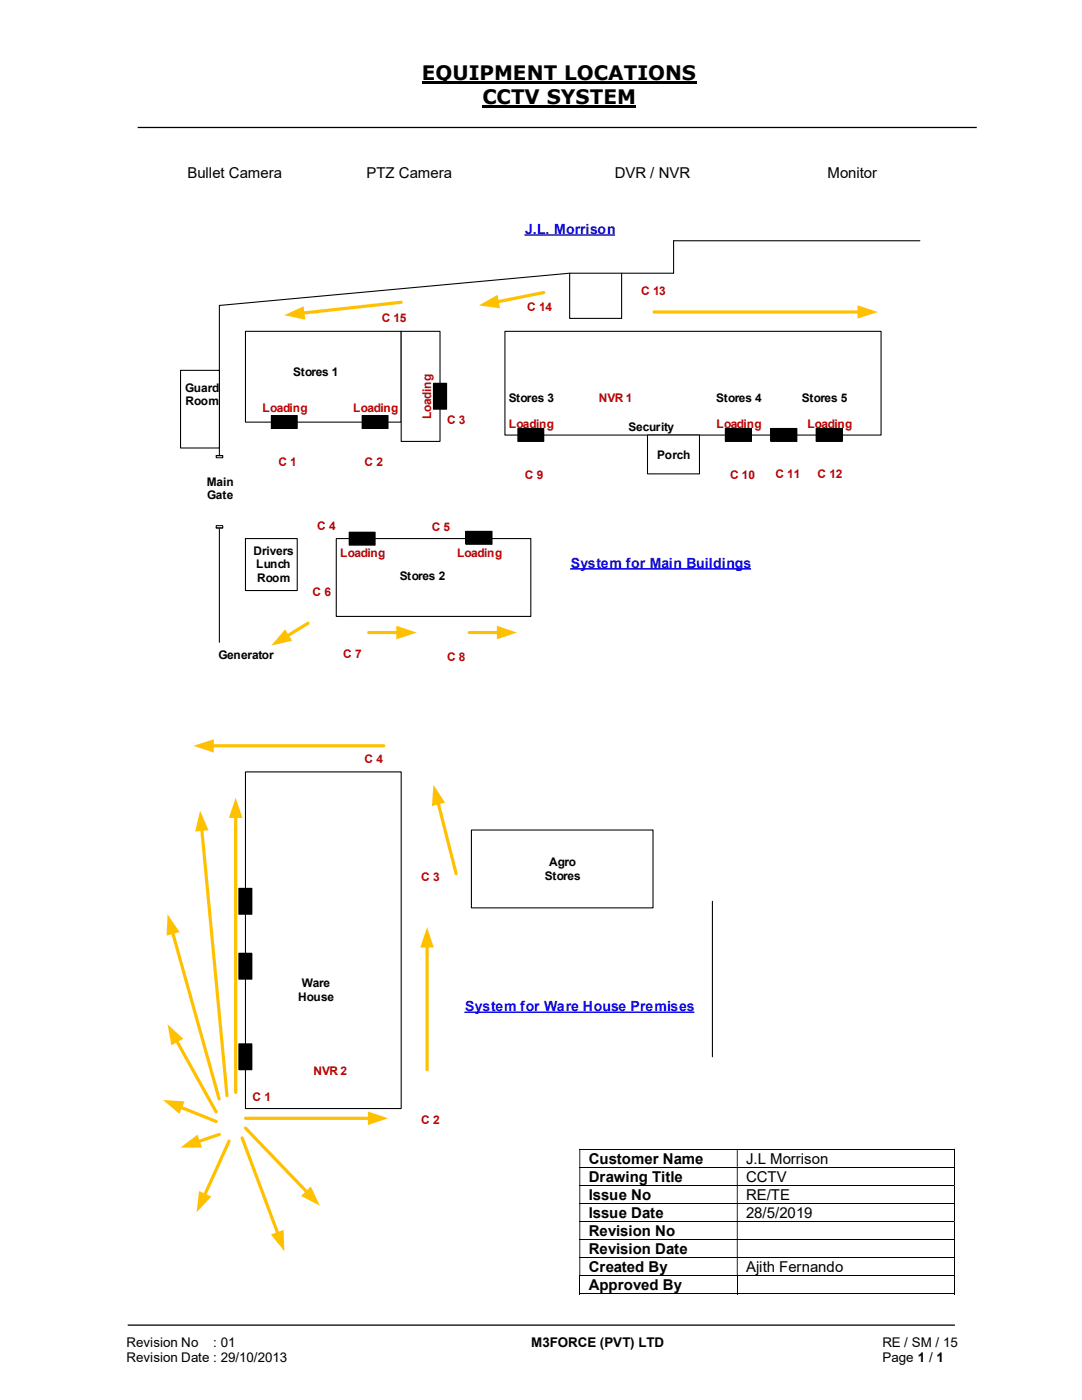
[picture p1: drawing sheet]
<svg xmlns="http://www.w3.org/2000/svg" width="216mm" height="279mm" viewBox="0 0 216 279" stroke-linecap="round" stroke-linejoin="round" font-family="sans-serif">
<path d="M84.2 16.5h54.8M96.3 21.3h30.7" fill="none" stroke="#000" stroke-width=".42"/>
<path d="M27.5 25.4h167.4M25.5 264.5h165" fill="none" stroke="#000" stroke-width=".25"/>
<g fill="none" stroke="#000" stroke-width=".2">
<path d="M115.6 229.4h74.8M115.6 233h74.8M115.6 236.6h74.8M190.5 229.4v3.5M190.5 233v3.5M190.5 236.7v3.4M115.6 240.2h74.8M115.6 243.8h74.8M115.6 247.4h74.8M115.6 251h74.8M115.6 254.6h74.8M115.6 258.2h31.4"/>
<path d="M115.7 254.7v3.6M147.1 254.7v3.6M147.2 258.2h43.2M190.5 240.2v3.5M190.5 243.8v3.5M190.5 247.5v3.4M190.5 251.1v3.5M190.5 254.7v3.6"/>
</g>
<g fill="#000">
<path d="M190.4 229.3h.1v.1h-.1zM115.6 229.4h.2v3.5h-.2zM147 229.4h.2v3.5h-.2z" fill-rule="evenodd"/>
<path d="M190.4 232.9h.1v.1h-.1zM115.6 233h.2v3.5h-.2zM147 233h.2v3.5h-.2z" fill-rule="evenodd"/>
<path d="M190.4 236.5h.1v.2h-.1zM115.6 236.7h.2v3.4h-.2zM147 236.7h.2v3.4h-.2z" fill-rule="evenodd"/>
<path d="M190.4 240.1h.1v.1h-.1zM115.6 240.2h.2v3.5h-.2zM147 240.2h.2v3.5h-.2z" fill-rule="evenodd"/>
<path d="M190.4 243.7h.1v.1h-.1zM115.6 243.8h.2v3.5h-.2zM147 243.8h.2v3.5h-.2z" fill-rule="evenodd"/>
<path d="M190.4 247.3h.1v.2h-.1zM115.6 247.5h.2v3.4h-.2zM147 247.5h.2v3.4h-.2z" fill-rule="evenodd"/>
<path d="M190.4 250.9h.1v.2h-.1zM115.6 251.1h.2v3.5h-.2zM147 251.1h.2v3.5h-.2z" fill-rule="evenodd"/>
</g>
<path d="M190.4 254.6h.1v.1h-.1zM190.4 258.1h.1v.2h-.1z" fill="#000"/>
<path d="M104.6 46.9h18.1M113.7 113.5h36.2" fill="none" stroke="#120df4" stroke-width=".3"/>
<path d="M43.8 61v67.2" fill="none" stroke="#000" stroke-width=".21"/>
<path d="M36 73.9h7.8v15.5h-7.8z" fill="#fff"/>
<path d="M36 73.9h7.8v15.5h-7.8z" fill="none" stroke="#000" stroke-width=".21"/>
<path d="M49 66.1h31.1v18.1h-31.1z" fill="#fff"/>
<path d="M49 66.1h31.1v18.1h-31.1z" fill="none" stroke="#000" stroke-width=".21"/>
<path d="M80.1 66.1h7.7v22h-7.7z" fill="#fff"/>
<path d="M80.1 66.1h7.7v22h-7.7z" fill="none" stroke="#000" stroke-width=".21"/>
<path d="M100.8 66.1h75v20.7h-75z" fill="#fff"/>
<path d="M100.8 66.1h75v20.7h-75zM72.3 82.9h5.1v2.6h-5.1zM103.3 85.5h5.2v2.6h-5.2zM144.7 85.5h5.2v2.6h-5.2zM162.9 85.5h5.2v2.6h-5.2z" fill="none" stroke="#000" stroke-width=".21"/>
<path d="M72.3 82.9h5.1v2.6h-5.1zM103.3 85.5h5.2v2.6h-5.2zM144.7 85.5h5.2v2.6h-5.2zM162.9 85.5h5.2v2.6h-5.2z" fill="#000"/>
<path d="M129.2 86.8h10.4v7.8h-10.4z" fill="#fff"/>
<path d="M129.2 86.8h10.4v7.8h-10.4z" fill="none" stroke="#000" stroke-width=".21"/>
<path d="M49 107.5h10.3v10.4h-10.3z" fill="#fff"/>
<path d="M49 107.5h10.3v10.4h-10.3z" fill="none" stroke="#000" stroke-width=".21"/>
<path d="M67.1 107.5h38.8v15.5h-38.8z" fill="#fff"/>
<path d="M67.1 107.5h38.8v15.5h-38.8z" fill="none" stroke="#000" stroke-width=".21"/>
<path d="M43.1 90.9h1.4v14.5h-1.4z" fill-rule="evenodd" fill="#fff"/>
<path d="M43.1 90.9h1.4v14.5h-1.4z" fill="none" stroke="#fff" stroke-width=".2"/>
<path d="M43.1 90.9v.5h1.3v-.5zM43.1 104.9h1.3v.5h-1.3z" fill-rule="evenodd" fill="#fff"/>
<path d="M43.1 90.9h1.3v.5h-1.3zM43.1 90.9h1.3M43.1 104.9h1.3v.5h-1.3zM43.1 105.4h1.3" fill="none" stroke="#000" stroke-width=".2"/>
<path d="M130.5 62.3h40.9" fill="none" stroke="#ffc000" stroke-width=".64"/>
<path d="M171.1 60.9l4.1 1.4-4.1 1.3z" fill="#ffc000"/>
<path d="M49 154.1h31.1v67.1h-31.1z" fill="#fff"/>
<path d="M49 154.1h31.1v67.1h-31.1z" fill="none" stroke="#000" stroke-width=".21"/>
<path d="M94.1 165.7h36.2v15.5h-36.2z" fill="#fff"/>
<path d="M69.7 106.2h5.1v2.6h-5.1zM47.7 177.3h2.5v5.2h-2.5zM94.1 165.7h36.2v15.5h-36.2zM47.7 190.2h2.5v5.2h-2.5zM47.7 208.3h2.5v5.2h-2.5z" fill="none" stroke="#000" stroke-width=".21"/>
<g fill="#000">
<path d="M47.7 190.2h2.5v5.2h-2.5z" fill-rule="evenodd"/>
<path d="M47.7 177.3h2.5v5.2h-2.5z" fill-rule="evenodd"/>
<path d="M47.7 208.3h2.5v5.2h-2.5z" fill-rule="evenodd"/>
</g>
<path d="M69.7 106.2h5.1v2.6h-5.1z" fill="#000"/>
<path d="M87.4 160.2l3.6 14.2" fill="none" stroke="#ffc000" stroke-width=".64"/>
<path d="M86.5 156.6l2.3 3.6-2.6 .7z" fill="#ffc000"/>
<path d="M43.8 226.4l-4.3 1.4" fill="none" stroke="#ffc000" stroke-width=".64"/>
<path d="M36 229l3.4-2.6 .9 2.6z" fill="#ffc000"/>
<path d="M34.4 186l9.3 33.3" fill="none" stroke="#ffc000" stroke-width=".64"/>
<path d="M33.4 182.5l2.4 3.5-2.6 .7z" fill="#ffc000"/>
<path d="M42.3 148.8h34.3" fill="none" stroke="#ffc000" stroke-width=".64"/>
<path d="M38.6 148.8l4.1-1.3v2.7z" fill="#ffc000"/>
<path d="M85.2 188.8v24.7" fill="none" stroke="#ffc000" stroke-width=".64"/>
<path d="M85.2 185l1.4 4.1h-2.7z" fill="#ffc000"/>
<path d="M86.5 76.5h2.6v5.2h-2.6zM54.1 82.9h5.2v2.6h-5.2zM153.8 85.5h5.2v2.6h-5.2zM93 106h5.2v2.6h-5.2zM142.2 179.9v31" fill="none" stroke="#000" stroke-width=".21"/>
<path d="M92.7 202h45.9" fill="none" stroke="#120df4" stroke-width=".3"/>
<path d="M54.1 82.9h5.2v2.6h-5.2zM153.8 85.5h5.2v2.6h-5.2zM93 106h5.2v2.6h-5.2z" fill="#000"/>
<path d="M86.5 76.5h2.6v5.2h-2.6z" fill-rule="evenodd" fill="#000"/>
<path d="M113.7 54.5h10.3v9h-10.3z" fill="#fff"/>
<path d="M113.7 54.5h10.3v9h-10.3zM113.7 54.5l-69.9 6.5M183.6 48h-49.2v6.5h-10.4" fill="none" stroke="#000" stroke-width=".21"/>
<path d="M61.5 124.4l-4.2 2.5" fill="none" stroke="#ffc000" stroke-width=".64"/>
<path d="M56.9 125.6l1.4 2.3-4.2 .9z" fill="#ffc000"/>
<path d="M93.6 126.2h5.9" fill="none" stroke="#ffc000" stroke-width=".64"/>
<path d="M99.1 124.9l4.1 1.3-4.1 1.4z" fill="#ffc000"/>
<path d="M73.6 126.2h5.8" fill="none" stroke="#ffc000" stroke-width=".64"/>
<path d="M79.1 124.9l4 1.3-4 1.4z" fill="#ffc000"/>
<path d="M80.1 60.3l-19.7 2.2" fill="none" stroke="#ffc000" stroke-width=".64"/>
<path d="M56.7 62.9l3.9-1.8 .3 2.7z" fill="#ffc000"/>
<path d="M108.5 58.4l-9.3 1.8" fill="none" stroke="#ffc000" stroke-width=".64"/>
<path d="M95.5 61l3.8-2.2 .5 2.7z" fill="#ffc000"/>
<path d="M36 220.9l7.1 2.9" fill="none" stroke="#ffc000" stroke-width=".64"/>
<path d="M32.6 219.5l4.2 .3-1 2.5z" fill="#ffc000"/>
<path d="M35.2 207.7l7.9 14.2" fill="none" stroke="#ffc000" stroke-width=".64"/>
<path d="M33.4 204.4l3.2 2.9-2.4 1.3z" fill="#ffc000"/>
<path d="M40.3 165.5l5 53.2" fill="none" stroke="#ffc000" stroke-width=".64"/>
<path d="M39.9 161.8l1.7 3.9-2.7 .2z" fill="#ffc000"/>
<path d="M47 162.9v55.1" fill="none" stroke="#ffc000" stroke-width=".64"/>
<path d="M47 159.2l1.4 4h-2.7z" fill="#ffc000"/>
<path d="M45.7 227.7l-4.9 10.8" fill="none" stroke="#ffc000" stroke-width=".64"/>
<path d="M39.7 237.7l2.5 1.1-3 3.1z" fill="#ffc000"/>
<path d="M48.3 227.1l7.2 19.1" fill="none" stroke="#ffc000" stroke-width=".64"/>
<path d="M54.1 246.4l2.5-1 .1 4.3z" fill="#ffc000"/>
<path d="M49 225.1l12.3 12.9" fill="none" stroke="#ffc000" stroke-width=".64"/>
<path d="M60.1 238.7l1.9-1.9 1.8 3.8z" fill="#ffc000"/>
<path d="M49 223.2h24.7" fill="none" stroke="#ffc000" stroke-width=".64"/>
<path d="M73.4 221.8l4 1.4-4 1.3z" fill="#ffc000"/>
<g font-size="4">
<text x="84.2" y="16">EQUIPMENT LOCATIONS</text>
<text x="96.3" y="20.8">CCTV SYSTEM</text>
</g>
<g font-size="3">
<text x="37.4" y="35.5">Bullet Camera</text>
<text x="73.1" y="35.5">PTZ Camera</text>
<text x="122.7" y="35.5">DVR / NVR</text>
<text x="165.1" y="35.5">Monitor</text>
<text x="117.5" y="232.2">Customer Name</text>
<text x="148.9" y="232.2">J.L Morrison</text>
<text x="117.5" y="235.8">Drawing Title</text>
<text x="117.5" y="239.5">Issue No</text>
<text x="148.9" y="235.8">CCTV</text>
<text x="148.9" y="239.5">RE/TE</text>
<text x="117.5" y="243">Issue Date</text>
<text x="148.9" y="243">28/5/2019</text>
<text x="117.5" y="246.7">Revision No</text>
<text x="117.5" y="250.3">Revision Date</text>
<text x="117.5" y="253.9">Created By</text>
<text x="117.5" y="257.5">Approved By</text>
<text x="148.9" y="253.9">Ajith Fernando</text>
</g>
<g font-size="2.8" fill="#120df4">
<text x="104.8" y="46.7">J.L. Morrison</text>
<text x="113.9" y="113.3">System for Main Buildings</text>
<text x="92.8" y="201.8">System for Ware House Premises</text>
</g>
<g font-size="2.7">
<text x="25.2" y="268.8">Revision No</text>
<text x="42.6" y="268.8">: 01</text>
<text x="106" y="268.8">M3FORCE (PVT) LTD</text>
<text x="176.1" y="268.8">RE / SM / 15</text>
<text x="25.2" y="271.8">Revision Date : 29/10/2013</text>
<text x="176.1" y="271.8">Page 1 / 1</text>
</g>
<g font-size="2.4" fill="#c00000">
<text x="127.9" y="58.8">C 13</text>
<text x="76.2" y="64.3">C 15</text>
<text x="105.2" y="62.1">C 14</text>
<text x="52.4" y="82.1">Loading</text>
<text x="70.5" y="82.1">Loading</text>
<text x="86" y="83.6" transform="rotate(-90 86 83.6)">Loading</text>
<text x="119.5" y="80.2">NVR 1</text>
<text x="89.2" y="84.7">C 3</text>
<text x="101.6" y="85.3">Loading</text>
<text x="143" y="85.3">Loading</text>
<text x="161.1" y="85.3">Loading</text>
<text x="55.5" y="93.1">C 1</text>
<text x="72.7" y="93.1">C 2</text>
<text x="104.7" y="95.7">C 9</text>
<text x="145.7" y="95.7">C 10</text>
<text x="154.7" y="95.4">C 11</text>
<text x="163.2" y="95.4">C 12</text>
<text x="63.3" y="105.7">C 4</text>
<text x="86.1" y="106">C 5</text>
<text x="67.9" y="111.2">Loading</text>
<text x="91.2" y="111.2">Loading</text>
<text x="62.4" y="119">C 6</text>
<text x="68.5" y="131.2">C 7</text>
<text x="89.2" y="131.9">C 8</text>
<text x="72.7" y="152.2">C 4</text>
<text x="84" y="175.8">C 3</text>
<text x="62.5" y="214.6">NVR 2</text>
<text x="50.4" y="219.8">C 1</text>
<text x="84" y="224.3">C 2</text>
</g>
<g font-size="2.4">
<text x="58.5" y="75">Stores 1</text>
<text x="36.9" y="78.1">Guard</text>
<text x="37" y="80.9">Room</text>
<text x="101.5" y="80.2">Stores 3</text>
<text x="142.9" y="80.2">Stores 4</text>
<text x="160" y="80.2">Stores 5</text>
<text x="125.4" y="86">Security</text>
<text x="131.1" y="91.6">Porch</text>
<text x="41.3" y="96.9">Main</text>
<text x="41.4" y="99.7">Gate</text>
<text x="50.6" y="110.7">Drivers</text>
<text x="51.1" y="113.5">Lunch</text>
<text x="51.3" y="116.2">Room</text>
<text x="79.8" y="115.7">Stores 2</text>
<text x="43.6" y="131.6">Generator</text>
<text x="109.6" y="172.8">Agro</text>
<text x="108.7" y="175.6">Stores</text>
<text x="60.2" y="197.1">Ware</text>
<text x="59.5" y="199.8">House</text>
</g>
</svg>
